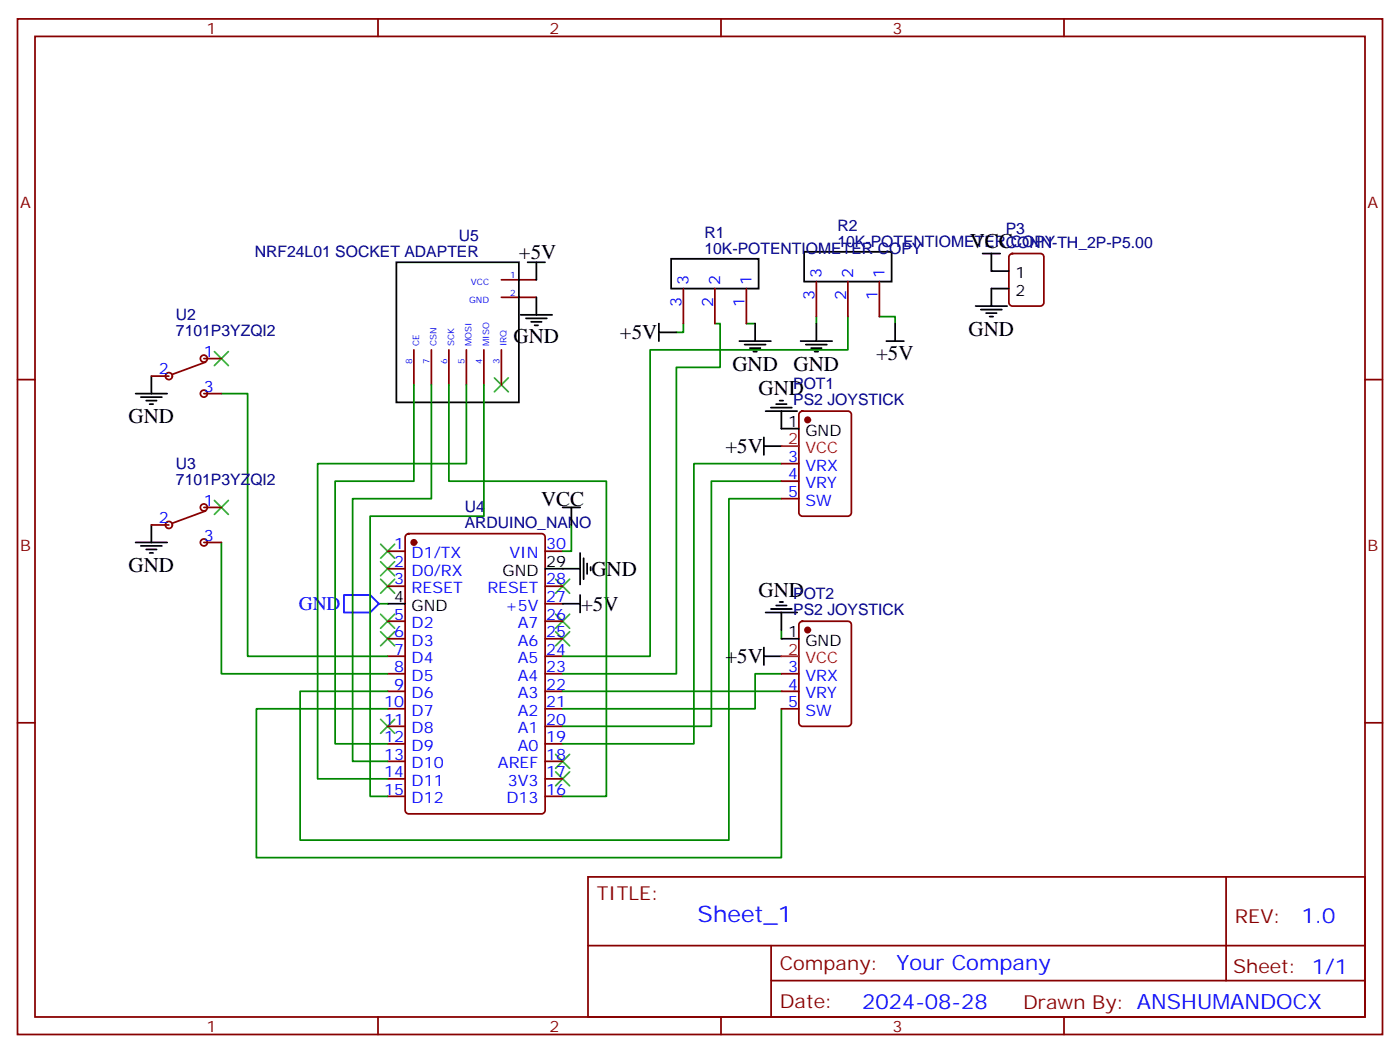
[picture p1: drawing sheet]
<svg xmlns="http://www.w3.org/2000/svg" width="282mm" height="212mm" viewBox="0 0 282 212" stroke-linecap="round" stroke-linejoin="round" font-family="sans-serif">
<g fill="none" stroke="#3c3" stroke-width=".35">
<path d="M43.2 70.8l2.8 2.9M46 70.8l-2.8 2.9M99.7 76.1l2.8 2.9M102.5 76.1l-2.8 2.9M43.2 100.8l2.8 2.8M46 100.8l-2.8 2.8M76.7 109.6l2.9 2.9M76.7 113.2l2.9 2.8M76.7 116.7l2.9 2.8M79.6 109.6l-2.9 2.9M79.6 113.2l-2.9 2.8M79.6 116.7l-2.9 2.8"/>
<path d="M112 116.7l2.8 2.8M114.8 116.7l-2.8 2.8M76.7 123.8l2.9 2.8M76.7 127.3l2.9 2.8M79.6 123.8l-2.9 2.8M79.6 127.3l-2.9 2.8M112 127.3l2.8 2.8M112 123.8l2.8 2.8M114.8 127.3l-2.8 2.8M114.8 123.8l-2.8 2.8M76.7 144.9l2.9 2.8M79.6 144.9l-2.9 2.8"/>
<path d="M112 155.5l2.8 2.8M112 152l2.8 2.8M114.8 155.5l-2.8 2.8M114.8 152l-2.8 2.8"/>
</g>
<g fill="none" stroke="#008700" stroke-width=".35">
<path d="M44.6 79.3h5.3v52.9h28.2M83.4 77.5v19.4h-15.8v53h10.5M87 77.5v23h-15.9v52.9h7M90.5 77.5v19.4h31.7v63.5h-8.8M94 77.5v15.9h-30v63.5h14.1M97.5 77.5v26.5h-22.9v56.4h3.5M137.8 65.2v1.8h-1.5M144.1 65.2h1.1v8.8h-8.9v61.7h-22.9M150.5 65.2h1.7M164.6 63.8v1.4M170.9 63.8v6.7h-39.8v61.7h-17.7M177.3 63.8h3.1v1.4"/>
<path d="M157.5 96.9h-14.1v49.4h-30M157.5 93.4h-17.6v56.5h-26.5M44.6 109.3v26.4h33.5M115.2 105.8v5.3h-1.8M157.5 100.5h-10.6v68.8h-86.4v-30h17.6M76.4 121.6h1.7M113.4 139.3h44.1M157.5 135.7h-5.3v7.1h-38.8M157.5 126.9v1.8M78.1 142.8h-26.4v30h105.8v-30"/>
</g>
<g fill="none" stroke="#870000" stroke-width=".35">
<path d="M3.5 3.8h275.2v204.6h-275.2zM7.1 7.3h268.1v197.6h-268.1zM76.2 3.8v3.5M145.3 3.8v3.5M214.5 3.8v3.5M101.1 59.9h7M101.1 56.4h7M137.8 58.1v7.1M144.1 58.1v7.1M150.5 58.1v7.1M164.6 56.7v7.1M170.9 56.7v7.1"/>
<path d="M177.3 56.7v7.1M203.6 51.3l.5-.2h5.6a.71 .71 0 0 1 .7 .7v9.2a.76 .76 0 0 1-.7 .7h-5.6a.76 .76 0 0 1-.7-.7v-9.2zM3.5 76.5h3.6M30.5 75.8h3.5M41.1 72.2h3.5M41.1 79.3h3.5M41.5 73l-6.8 2.4M83.4 70.5v7M87 70.5v7M90.5 70.5v7M94 70.5v7M97.5 70.5v7"/>
<path d="M101.1 70.5v7M275.2 76.5h3.5M157.5 93.4h3.5M157.5 96.9h3.5M161.3 83l.4-.2h9.2a.71 .71 0 0 1 .7 .7v19.8a.76 .76 0 0 1-.7 .7h-9.2a.76 .76 0 0 1-.7-.7v-19.8zM30.5 105.8h3.5M41.1 102.2h3.5M41.1 109.3h3.5M41.5 102.9l-6.8 2.5M78.1 111.1h3.6M78.1 114.6h3.6M78.1 118.1h3.6"/>
<path d="M81.9 107.7l.5-.2h26.8a.71 .71 0 0 1 .7 .7v55.1a.76 .76 0 0 1-.7 .7h-26.8a.76 .76 0 0 1-.7-.7v-55.1zM109.9 111.1h3.5M109.9 118.1h3.5M157.5 100.5h3.5M78.1 125.2h3.6M78.1 128.7h3.6M78.1 132.2h3.6M78.1 135.7h3.6M78.1 139.3h3.6M109.9 125.2h3.5M109.9 128.7h3.5M109.9 132.2h3.5"/>
<path d="M109.9 135.7h3.5M109.9 139.3h3.5M109.9 121.6h3.5M157.5 135.7h3.5M157.5 139.3h3.5M161.3 125.4l.4-.2h9.2a.71 .71 0 0 1 .7 .7v19.7a.76 .76 0 0 1-.7 .7h-9.2a.76 .76 0 0 1-.7-.7v-19.7zM3.5 145.6h3.6M78.1 142.8h3.6M78.1 146.3h3.6M78.1 149.9h3.6M78.1 153.4h3.6M78.1 156.9h3.6"/>
<path d="M109.9 142.8h3.5M109.9 146.3h3.5M109.9 149.9h3.5M109.9 153.4h3.5M109.9 156.9h3.5M157.5 142.8h3.5M275.2 145.6h3.5M78.1 160.4h3.6M109.9 160.4h3.5M118.5 176.7h156.7v28.2h-156.7zM247.2 176.7v20.9M118.6 190.5h156.4"/>
<path d="M155.4 197.6h119.6M155.4 190.5v14.1M76.2 204.9v3.5M145.3 204.9v3.5M214.5 204.9v3.5"/>
<circle cx="34" cy="75.8" r=".71"/>
<circle cx="41.1" cy="79.3" r=".71"/>
<circle cx="41.1" cy="72.2" r=".71"/>
<circle cx="34" cy="105.8" r=".71"/>
<circle cx="41.1" cy="109.3" r=".71"/>
<circle cx="41.1" cy="102.2" r=".71"/>
</g>
<g fill="none" stroke="#000" stroke-width=".35">
<path d="M79.9 52.8h24.7v28.3h-24.7zM106.4 52.8h3.5M108.1 52.8v3.6M108.1 59.9v3.5M135.3 52.1h17.6v6h-17.6zM162.1 50.7h17.6v6h-17.6zM198.1 51.1h3.5M199.8 51.1v3.5h3.6M203.4 58.1h-3.6v3.6M27.3 79.3h6.4M30.5 75.8v3.5M105 63.4h6.3"/>
<path d="M106 64.1h4.2M107.1 64.8h2.1M107.8 65.5h.7M132.8 67h3.5M132.8 65.2v3.5M149 68.7h6.4M150.1 69.4h4.2M151.2 70.1h2.1M151.9 70.8h.7M152.2 65.2v3.5M161.4 68.7h6.3M162.5 69.4h4.2"/>
<path d="M163.5 70.1h2.1M164.2 70.8h.7M164.6 65.2v3.5M178.7 68.7h3.5M180.4 65.2v3.5M196.7 61.7h6.3M197.7 62.4h4.3M198.8 63.1h2.1M199.5 63.8h.7M28.4 80h4.2M29.5 80.7h2.1M30.2 81.4h.7"/>
<path d="M154 89.9h3.5M154 88.1v3.6M154.3 82.8h6.4M155.4 82.1h4.2M156.5 81.4h2.1M157.2 80.7h.7M157.5 82.8v3.6h3.5M27.3 109.3h6.4M28.4 110h4.2M29.5 110.7h2.1M30.2 111.4h.7M30.5 105.8v3.5"/>
<path d="M109.9 114.6h7M113.4 102.2h3.5M115.2 102.2v3.6M116.9 111.4v6.4M116.9 119.9v3.5M117.7 112.5v4.2M118.4 113.5v2.1M119.1 114.2v.7M78.1 121.6h3.6M113.4 121.6h3.5M154 130.5v3.5M154 132.2h3.5"/>
<path d="M154.3 123.4h6.4M155.4 122.7h4.2M156.5 122h2.1M157.2 121.3h.7M157.5 123.4v3.5M157.5 128.7h3.5"/>
</g>
<g fill="#870000" stroke="#870000" stroke-width=".35">
<circle cx="83.4" cy="109.3" r=".53"/>
<circle cx="162.8" cy="84.6" r=".53"/>
<circle cx="162.8" cy="126.9" r=".53"/>
</g>
<path d="M69.3 119.9h5.3l1.8 1.7-1.8 1.8h-5.3z" fill="none" stroke="#00f" stroke-width=".35"/>
<path d="M157.5 89.9h3.5M157.5 132.2h3.5" fill="none" stroke="#f00" stroke-width=".35"/>
<text font-size="4.6" fill="#00f" x="140.6" y="185.7">Sheet_1</text>
<g font-size="4.2">
<text x="104.6" y="52.1">+5V</text>
<text x="195.5" y="50">VCC</text>
<text x="103.5" y="69.1">GND</text>
<text x="125" y="68.4">+5V</text>
<text x="195.3" y="67.7">GND</text>
<text x="147.6" y="74.7">GND</text>
<text x="160" y="74.7">GND</text>
<text x="176.6" y="72.6">+5V</text>
<text x="152.9" y="79.5">GND</text>
<text x="25.9" y="85.3">GND</text>
<text x="146.2" y="91.3">+5V</text>
<text x="109.1" y="101.9">VCC</text>
<text x="25.9" y="115.3">GND</text>
<text x="119.2" y="116">GND</text>
<text x="117.1" y="123.1">+5V</text>
<text x="152.9" y="120.2">GND</text>
<text x="146.2" y="133.7">+5V</text>
</g>
<g font-size="4.2" fill="#00f">
<text x="262.3" y="185.9">1.0</text>
<text x="180.7" y="195.5">Your Company</text>
<text x="173.8" y="203.3">2024-08-28</text>
</g>
<text font-size="3.9" fill="#00f" x="60.2" y="122.9">GND</text>
<g font-size="3.9" fill="#800">
<text x="120.3" y="181.3">TITLE:</text>
<text x="248.9" y="185.9">REV:</text>
<text x="157.2" y="195.5">Company:</text>
<text x="248.6" y="196.1">Sheet: 1/1</text>
<text x="157.2" y="203.1">Date:</text>
<text x="206.2" y="203.2">Drawn By: ANSHUMANDOCX</text>
</g>
<g font-size="3.2" fill="#800">
<text x="41.6" y="6.8">1</text>
<text x="110.8" y="6.8">2</text>
<text x="179.9" y="6.8">3</text>
<text x="4.1" y="41.9">A</text>
<text x="275.7" y="41.9">A</text>
<text x="4.1" y="111.1">B</text>
<text x="275.7" y="111.1">B</text>
<text x="41.6" y="207.9">1</text>
<text x="110.8" y="207.9">2</text>
<text x="179.9" y="207.9">3</text>
</g>
<g font-size="3.2" fill="#000080">
<text x="142" y="47.9">R1</text>
<text x="168.8" y="46.5">R2</text>
<text x="202.7" y="47.1">P3</text>
<text x="51.4" y="51.8">NRF24L01 SOCKET ADAPTER</text>
<text x="92.5" y="48.6">U5</text>
<text x="142" y="51.1">10K-POTENTIOMETER COPY</text>
<text x="168.8" y="49.7">10K-POTENTIOMETER COPY</text>
<text x="202.7" y="50">CONN-TH_2P-P5.00</text>
<text x="35.5" y="64.5">U2</text>
<text x="35.5" y="67.7">7101P3YZQI2</text>
<text x="159.9" y="81.6">PS2 JOYSTICK</text>
<text x="159.9" y="78.4">POT1</text>
<text x="35.5" y="94.5">U3</text>
<text x="35.5" y="97.6">7101P3YZQI2</text>
<text x="93.7" y="106.4">ARDUINO_NANO</text>
<text x="93.7" y="103.1">U4</text>
<text x="159.9" y="123.9">PS2 JOYSTICK</text>
<text x="159.9" y="120.7">POT2</text>
</g>
<g font-size="3.2" fill="#00f">
<text x="138.8" y="57.4" transform="rotate(-90 138.8 57.4)">3</text>
<text x="145.2" y="57.4" transform="rotate(-90 145.2 57.4)">2</text>
<text x="151.5" y="57.4" transform="rotate(-90 151.5 57.4)">1</text>
<text x="165.6" y="56" transform="rotate(-90 165.6 56)">3</text>
<text x="172" y="56" transform="rotate(-90 172 56)">2</text>
<text x="178.3" y="56" transform="rotate(-90 178.3 56)">1</text>
<text x="137.4" y="61.9" transform="rotate(-90 137.4 61.9)">3</text>
<text x="143.8" y="61.9" transform="rotate(-90 143.8 61.9)">2</text>
<text x="150.1" y="61.9" transform="rotate(-90 150.1 61.9)">1</text>
<text x="164.2" y="60.5" transform="rotate(-90 164.2 60.5)">3</text>
<text x="170.6" y="60.5" transform="rotate(-90 170.6 60.5)">2</text>
<text x="176.9" y="60.5" transform="rotate(-90 176.9 60.5)">1</text>
<text x="41.1" y="71.9">1</text>
<text x="32" y="75.4">2</text>
<text x="41.1" y="79">3</text>
<text x="158.9" y="93.1">3</text>
<text x="162.3" y="94.8">VRX</text>
<text x="41.1" y="101.9">1</text>
<text x="158.9" y="96.6">4</text>
<text x="158.9" y="100.1">5</text>
<text x="162.3" y="98.4">VRY</text>
<text x="162.3" y="101.9">SW</text>
<text x="32" y="105.4">2</text>
<text x="41.1" y="108.9">3</text>
<text x="79.5" y="110.7">1</text>
<text x="83" y="112.5">D1/TX</text>
<text x="102.7" y="112.5">VIN</text>
<text x="110.1" y="110.7">30</text>
<text x="79.5" y="114.2">2</text>
<text x="79.5" y="117.8">3</text>
<text x="83" y="116">D0/RX</text>
<text x="83" y="119.5">RESET</text>
<text x="98.2" y="119.5">RESET</text>
<text x="110.1" y="117.8">28</text>
<text x="79.5" y="124.8">5</text>
<text x="101.8" y="123">+5V</text>
<text x="110.1" y="124.8">26</text>
<text x="110.1" y="121.3">27</text>
<text x="79.5" y="128.3">6</text>
<text x="79.5" y="131.9">7</text>
<text x="83" y="126.6">D2</text>
<text x="83" y="130.1">D3</text>
<text x="104.4" y="130.1">A6</text>
<text x="104.4" y="126.6">A7</text>
<text x="110.1" y="131.9">24</text>
<text x="110.1" y="128.3">25</text>
<text x="79.5" y="135.4">8</text>
<text x="83" y="133.6">D4</text>
<text x="83" y="137.2">D5</text>
<text x="104.4" y="137.2">A4</text>
<text x="104.4" y="133.6">A5</text>
<text x="110.1" y="135.4">23</text>
<text x="158.9" y="135.4">3</text>
<text x="162.3" y="137.2">VRX</text>
<text x="77.5" y="142.5">10</text>
<text x="79.5" y="138.9">9</text>
<text x="83" y="140.7">D6</text>
<text x="104.4" y="140.7">A3</text>
<text x="110.1" y="142.5">21</text>
<text x="110.1" y="138.9">22</text>
<text x="158.9" y="138.9">4</text>
<text x="158.9" y="142.5">5</text>
<text x="162.3" y="140.7">VRY</text>
<text x="77.5" y="146">11</text>
<text x="77.5" y="149.5">12</text>
<text x="83" y="144.2">D7</text>
<text x="83" y="147.7">D8</text>
<text x="104.4" y="147.7">A1</text>
<text x="104.4" y="144.2">A2</text>
<text x="110.1" y="149.5">19</text>
<text x="110.1" y="146">20</text>
<text x="162.3" y="144.2">SW</text>
<text x="77.5" y="153">13</text>
<text x="83" y="151.3">D9</text>
<text x="83" y="154.8">D10</text>
<text x="100.4" y="154.8">AREF</text>
<text x="104.4" y="151.3">A0</text>
<text x="110.1" y="153">18</text>
<text x="77.5" y="156.6">14</text>
<text x="77.5" y="160.1">15</text>
<text x="83" y="158.3">D11</text>
<text x="83" y="161.9">D12</text>
<text x="102.1" y="161.9">D13</text>
<text x="102.4" y="158.3">3V3</text>
<text x="110.1" y="160.1">16</text>
<text x="110.1" y="156.6">17</text>
</g>
<g font-size="3.2">
<text x="204.7" y="56">1</text>
<text x="204.7" y="59.5">2</text>
<text x="158.9" y="86">1</text>
<text x="162.3" y="87.8">GND</text>
<text x="101.3" y="116">GND</text>
<text x="110.1" y="114.2">29</text>
<text x="79.5" y="121.3">4</text>
<text x="83" y="123">GND</text>
<text x="158.9" y="128.3">1</text>
<text x="162.3" y="130.1">GND</text>
</g>
<g font-size="3.2" fill="#f00">
<text x="158.9" y="89.5">2</text>
<text x="162.3" y="91.3">VCC</text>
<text x="158.9" y="131.9">2</text>
<text x="162.3" y="133.6">VCC</text>
</g>
<g font-size="1.8" fill="#00f">
<text x="94.9" y="57.4">VCC</text>
<text x="102.8" y="59.5">2</text>
<text x="102.8" y="56">1</text>
<text x="94.6" y="61">GND</text>
<text x="84.5" y="69.8" transform="rotate(-90 84.5 69.8)">CE</text>
<text x="88" y="69.8" transform="rotate(-90 88 69.8)">CSN</text>
<text x="91.5" y="69.8" transform="rotate(-90 91.5 69.8)">SCK</text>
<text x="95.1" y="69.8" transform="rotate(-90 95.1 69.8)">MOSI</text>
<text x="98.6" y="69.8" transform="rotate(-90 98.6 69.8)">MISO</text>
<text x="102.1" y="69.8" transform="rotate(-90 102.1 69.8)">IRQ</text>
<text x="83.1" y="73.4" transform="rotate(-90 83.1 73.4)">8</text>
<text x="86.6" y="73.4" transform="rotate(-90 86.6 73.4)">7</text>
<text x="90.1" y="73.4" transform="rotate(-90 90.1 73.4)">6</text>
<text x="93.7" y="73.4" transform="rotate(-90 93.7 73.4)">5</text>
<text x="97.2" y="73.4" transform="rotate(-90 97.2 73.4)">4</text>
<text x="100.7" y="73.4" transform="rotate(-90 100.7 73.4)">3</text>
</g>
</svg>
